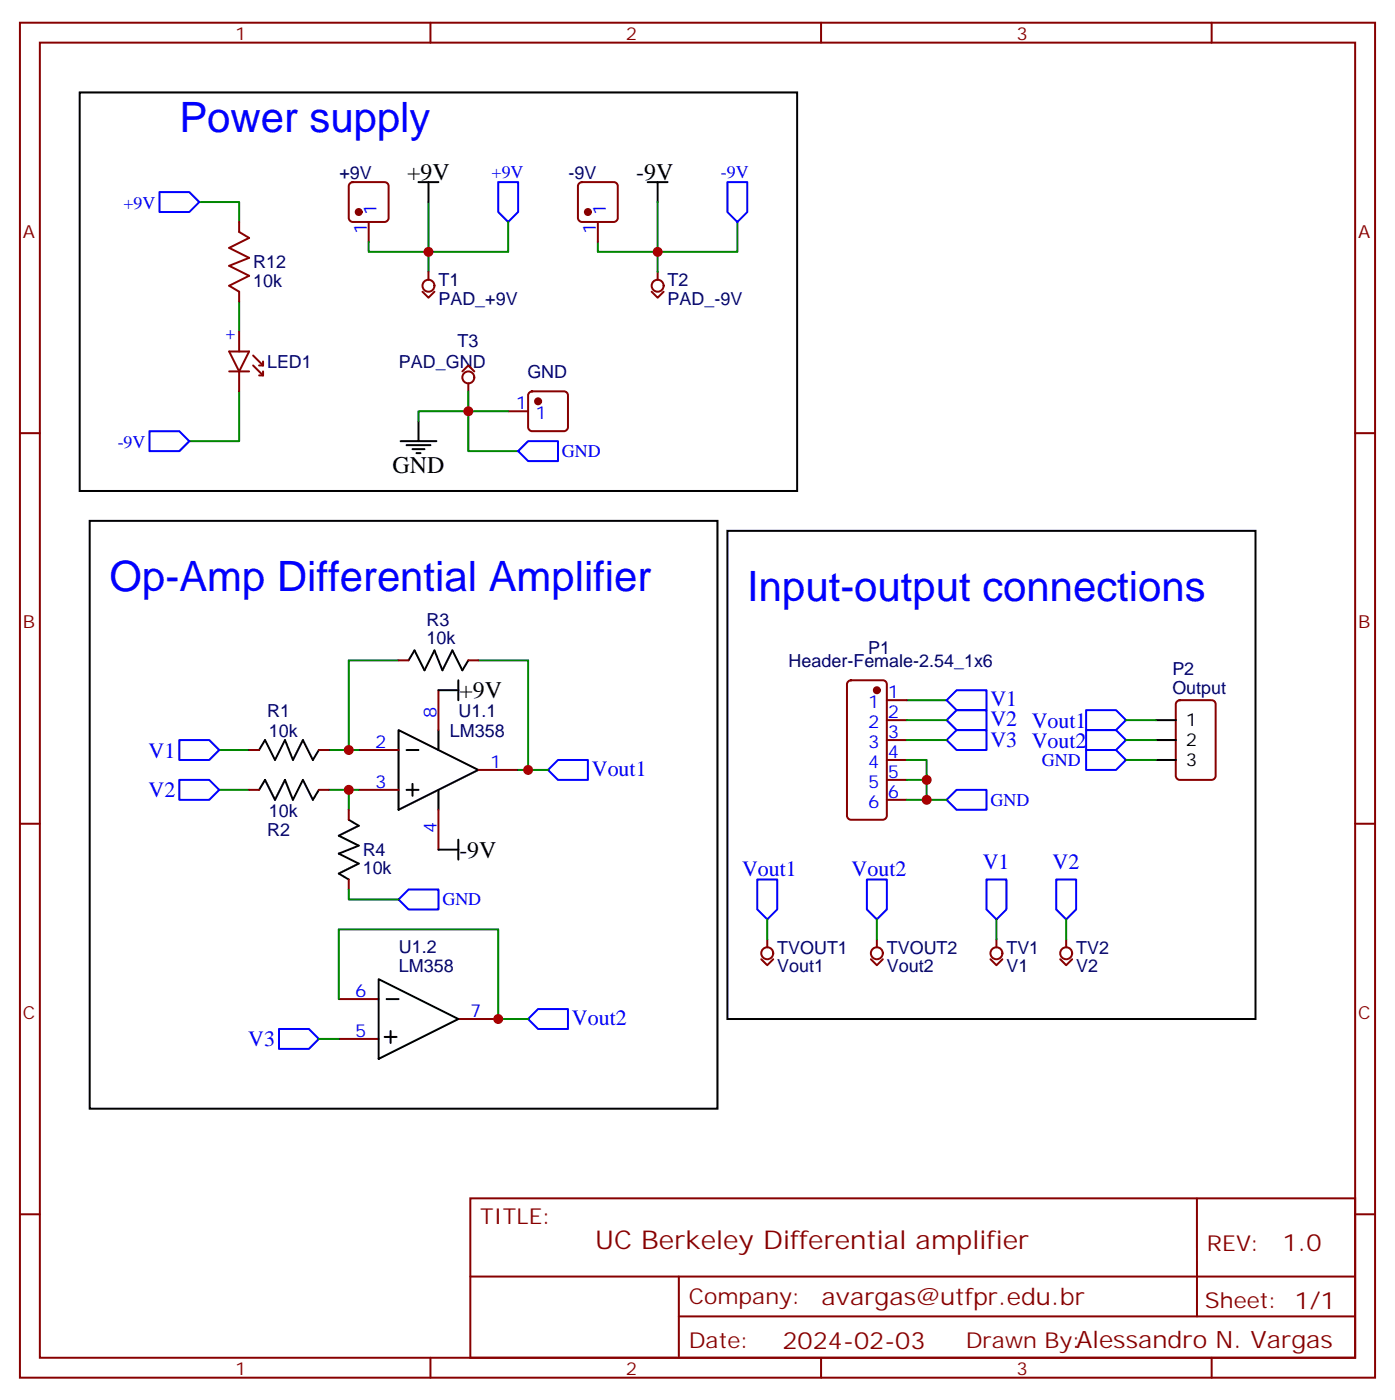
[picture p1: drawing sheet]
<svg xmlns="http://www.w3.org/2000/svg" width="247mm" height="248mm" viewBox="0 0 247 248" stroke-linecap="round" stroke-linejoin="round" font-family="sans-serif">
<g fill="none" stroke="#000" stroke-width=".35">
<path d="M14.1 16.4h127v70.5h-127zM74.1 32.2h3.5M75.8 32.2v3.6M114.7 32.2h3.5M116.4 32.2v3.6M70.9 78.1h6.4M72 78.8h4.2M73 79.5h2.1M74.1 74.6v3.5M15.9 92.2h111.1v104.1h-111.1zM73.7 80.2h.7M128.8 94h93.4v86.4h-93.4z"/>
<path d="M72.3 116.9l1.1-1.8 1.7 3.6 1.8-3.6 1.4 3.6 1.8-3.6 1.7 3.6 1.1-1.8M45.9 139.8l1-1.7 1.8 3.5 1.7-3.5 1.5 3.5 1.7-3.5 1.8 3.5 1-1.8M45.9 132.8l1-1.8 1.8 3.5 1.7-3.5 1.5 3.5 1.7-3.5 1.8 3.5 1-1.7M70.6 129.3l14.1 7-14.1 7.1zM72 132.8h2.1M72 139.8h2.1M73 138.8v2.1M77.6 129.3v3.5M77.6 139.8v3.6M77.6 122.2h3.5M81.1 120.4v3.6M204.6 127.5h3.5"/>
<path d="M204.6 131h3.5M204.6 134.5h3.5M61.7 145.1l1.8 1.1-3.5 1.8 3.5 1.7-3.5 1.4 3.5 1.8-3.5 1.8 1.7 1M77.6 150.4h3.5M81.1 148.7v3.5M67 173.4l14.1 7-14.1 7.1zM68.4 176.9h2.2M68.1 183.6h2.1M69.1 182.5v2.1"/>
</g>
<g fill="none" stroke="#00f" stroke-width=".35">
<path d="M28.2 34h5.3l1.8 1.8-1.8 1.7h-5.3zM88.2 32.2h3.5v5.3l-1.7 1.8-1.8-1.8zM128.8 32.2h3.5v5.3l-1.8 1.8-1.7-1.8zM26.5 76.3h5.2l1.8 1.8-1.8 1.8h-5.2zM91.7 79.9l1.8-1.8h5.3v3.5h-5.3zM31.7 138.1h5.3l1.8 1.7-1.8 1.8h-5.3zM31.7 131h5.3l1.8 1.8-1.8 1.7h-5.3zM97 136.3l1.8-1.8h5.3v3.6h-5.3zM167.6 124l1.7-1.8h5.3v3.5h-5.3zM167.6 127.5l1.7-1.8h5.3v3.6h-5.3zM167.6 131l1.7-1.7h5.3v3.5h-5.3zM192.3 125.7h5.3l1.7 1.8-1.7 1.8h-5.3z"/>
<path d="M192.3 129.3h5.3l1.7 1.7-1.7 1.8h-5.3zM192.3 132.8h5.3l1.7 1.7-1.7 1.8h-5.3zM72.3 157.5h5.3v3.5h-5.3l-1.7-1.8zM134.1 155.7h3.5v5.3l-1.8 1.8-1.7-1.8zM153.5 155.7h3.5v5.3l-1.8 1.8-1.7-1.8zM167.6 141.6l1.7-1.8h5.3v3.6h-5.3zM174.6 155.7h3.6v5.3l-1.8 1.8-1.8-1.8zM187 155.7h3.5v5.3l-1.8 1.8-1.7-1.8zM49.4 182.2h5.3l1.7 1.7-1.7 1.8h-5.3zM93.5 180.4l1.7-1.8h5.3v3.6h-5.3z"/>
</g>
<g fill="none" stroke="#870000" stroke-width=".35">
<path d="M3.5 4h239.9v239.9h-239.9zM7.1 7.5h232.8v232.9h-232.8zM76.2 4v3.5M145.3 4v3.5M214.5 4v3.5M42.3 39.3v1.8l1.8 1-3.5 1.8 3.5 1.7-3.5 1.5 3.5 1.7-3.5 1.8 1.7 1v1.8M62 32.5l.4-.3h5.7a.71 .71 0 0 1 .7 .7v5.7a.76 .76 0 0 1-.7 .7h-5.7a.76 .76 0 0 1-.7-.7v-5.7zM65.3 39.3v3.5M102.5 32.5l.5-.3h5.7a.71 .71 0 0 1 .7 .7v5.7a.76 .76 0 0 1-.7 .7h-5.7a.76 .76 0 0 1-.7-.7v-5.7zM105.8 39.3v3.5M42.3 58.7v3.5M74.8 51.6l1 1.1 1.1-1.1"/>
<path d="M75.8 48.1v1.4M115.4 51.6l1 1.1 1.1-1.1M116.4 48.1v1.4M3.5 76.7h3.6M40.6 62.2h3.5l-1.8 3.6zM40.6 65.8h3.5M42.3 65.8v3.5M44.8 64.7l1.8 1.8M44.8 62.9l1.8 1.8M45.9 66.5h.7M45.9 64.7h.7M46.6 64v.7"/>
<path d="M46.6 65.8v.7M81.8 65.8l1.1-1.1 1.1 1.1M82.9 67.9v1.4M90 72.8h3.5M93.7 69.5l.5-.2h5.6a.71 .71 0 0 1 .7 .7v5.6a.76 .76 0 0 1-.7 .7h-5.6a.76 .76 0 0 1-.7-.7v-5.6zM239.9 76.7h3.5M70.6 116.9h1.7M82.9 116.9h1.8M44.1 139.8h1.8M44.1 132.8h1.8M56.4 139.8h1.8M56.4 132.8h1.8"/>
<path d="M63.5 139.8h7.1M63.5 132.8h7.1M77.6 122.2v7.1M84.7 136.3h7M150.2 120.6l.4-.2h5.7a.71 .71 0 0 1 .7 .7v23.3a.76 .76 0 0 1-.7 .7h-5.7a.76 .76 0 0 1-.7-.7v-23.3zM157 124h3.5M157 127.5h3.5M157 131h3.5M157 134.5h3.5M157 138.1h3.5M208.4 124.2l.4-.2h5.7a.71 .71 0 0 1 .7 .7v12.7a.76 .76 0 0 1-.7 .7h-5.7a.76 .76 0 0 1-.7-.7v-12.7zM3.5 145.8h3.6"/>
<path d="M61.7 143.4v1.7M61.7 155.7v1.8M77.6 143.4v7M157 141.6h3.5M239.9 145.8h3.5M60 176.9h7M134.8 169.8l1 1.1 1.1-1.1M135.8 166.3v1.4M154.2 169.8l1 1.1 1.1-1.1M155.2 166.3v1.4M175.3 169.8l1.1 1.1 1-1.1M176.4 166.3v1.4"/>
<path d="M187.7 169.8l1 1.1 1.1-1.1M188.7 166.3v1.4M60 183.9h7M81.1 180.4h7.1M3.5 215h3.6M83.3 212.2h156.6v28.2h-156.6zM211.9 212.2v20.9M239.9 215h3.5M83.3 226h156.5M120.2 233.1h119.6M120.2 226v14.1M76.2 240.4v3.5"/>
<path d="M145.3 240.4v3.5M214.5 240.4v3.5"/>
<circle cx="75.8" cy="50.6" r="1.06"/>
<circle cx="116.4" cy="50.6" r="1.06"/>
<circle cx="82.9" cy="66.8" r="1.06"/>
<circle cx="135.8" cy="168.8" r="1.06"/>
<circle cx="155.2" cy="168.8" r="1.06"/>
<circle cx="176.4" cy="168.8" r="1.06"/>
<circle cx="188.7" cy="168.8" r="1.06"/>
</g>
<g fill="none" stroke="#008700" stroke-width=".35">
<path d="M35.3 35.8h7v3.5M75.8 35.8v12.3M90 39.3v5.3h-24.7v-1.8M116.4 35.8v12.3M130.5 39.3v5.3h-24.7v-1.8M42.3 53.4v5.3M42.3 69.3v8.8h-8.8M74.1 74.6v-1.8h8.8v7.1h8.8M82.9 69.3v3.5h7.1M70.6 116.9h-8.9v15.9M84.7 116.9h8.8v19.4h-1.8M38.8 139.8h5.3"/>
<path d="M38.8 132.8h5.3M58.2 139.8h5.3M58.2 132.8h5.3M61.7 139.8v3.6M93.5 136.3h3.5M160.5 138.1h3.5v3.5M160.5 134.5h3.5v3.6M160.5 124h7.1M160.5 127.5h7.1M160.5 131h7.1M199.3 127.5h5.3M199.3 131h5.3"/>
<path d="M199.3 134.5h5.3M61.7 157.5v1.7h8.9M160.5 141.6h7.1M60 176.9v-12.4h28.2v15.9h5.3M135.8 162.8v3.5M155.2 162.8v3.5M176.4 162.8v3.5M188.7 162.8v3.5M56.4 183.9h3.6"/>
</g>
<g fill="#870000" stroke="#870000" stroke-width=".35">
<circle cx="155.2" cy="122.2" r=".53"/>
<circle cx="104.1" cy="37.5" r=".53"/>
<circle cx="63.5" cy="37.5" r=".53"/>
<circle cx="95.2" cy="71" r=".53"/>
</g>
<g fill="#c00">
<circle cx="61.7" cy="139.8" r=".88"/>
<circle cx="61.7" cy="132.8" r=".88"/>
<circle cx="93.5" cy="136.3" r=".88"/>
<circle cx="116.4" cy="44.6" r=".88"/>
<circle cx="75.8" cy="44.6" r=".88"/>
<circle cx="82.9" cy="72.8" r=".88"/>
<circle cx="88.2" cy="180.4" r=".88"/>
<circle cx="164" cy="141.6" r=".88"/>
<circle cx="164" cy="138.1" r=".88"/>
</g>
<g font-size="7.4" fill="#00f">
<text x="31.7" y="23.4">Power supply</text>
<text x="19.4" y="104.6">Op-Amp Differential Amplifier</text>
<text x="132.3" y="106.3">Input-output connections</text>
</g>
<text font-size="4.6" fill="#800" x="105.3" y="221.2">UC Berkeley Differential amplifier</text>
<g font-size="4.2">
<text x="72.1" y="31.9">+9V</text>
<text x="112.6" y="31.9">-9V</text>
<text x="69.5" y="83.7">GND</text>
<text x="81.3" y="123.6">+9V</text>
<text x="81.3" y="151.8">-9V</text>
</g>
<g font-size="4.2" fill="#800">
<text x="227.1" y="221.4">1.0</text>
<text x="145.4" y="231">avargas@utfpr.edu.br</text>
<text x="138.5" y="238.8">2024-02-03</text>
</g>
<g font-size="3.9" fill="#00f">
<text x="175.3" y="125.1">V1</text>
<text x="175.3" y="128.6">V2 Vout1</text>
<text x="26.3" y="134.1">V1</text>
<text x="104.8" y="137.4">Vout1</text>
<text x="175.3" y="132.3">V3 Vout2</text>
<text x="26.3" y="141.2">V2</text>
<text x="131.4" y="155.2">Vout1</text>
<text x="150.8" y="155.2">Vout2</text>
<text x="174" y="153.9">V1</text>
<text x="186.3" y="153.9">V2</text>
<text x="43.9" y="185.3">V3</text>
<text x="101.2" y="181.5">Vout2</text>
</g>
<g font-size="3.9" fill="#800">
<text x="85" y="216.7">TITLE:</text>
<text x="213.6" y="221.4">REV:</text>
<text x="121.9" y="230.9">Company:</text>
<text x="213.3" y="231.6">Sheet: 1/1</text>
<text x="121.9" y="238.6">Date:</text>
<text x="171" y="238.7">Drawn By:Alessandro N. Vargas</text>
</g>
<g font-size="3.2" fill="#800">
<text x="41.6" y="7">1</text>
<text x="110.8" y="7">2</text>
<text x="179.9" y="7">3</text>
<text x="4.1" y="42.1">A</text>
<text x="240.4" y="42.1">A</text>
<text x="4.1" y="111.3">B</text>
<text x="240.4" y="111.3">B</text>
<text x="4.1" y="180.4">C</text>
<text x="240.4" y="180.4">C</text>
<text x="41.6" y="243.4">1</text>
<text x="110.8" y="243.4">2</text>
<text x="179.9" y="243.4">3</text>
</g>
<g font-size="3.2" fill="#000080">
<text x="60.1" y="31.6">+9V</text>
<text x="100.7" y="31.6">-9V</text>
<text x="44.8" y="47.5">R12</text>
<text x="44.8" y="50.8">10k</text>
<text x="77.6" y="54">PAD_+9V</text>
<text x="77.6" y="50.7">T1</text>
<text x="118.2" y="54">PAD_-9V</text>
<text x="118.2" y="50.7">T2</text>
<text x="47.3" y="65.1">LED1</text>
<text x="70.6" y="65.1">PAD_GND</text>
<text x="81" y="61.4">T3</text>
<text x="93.4" y="66.9">GND</text>
<text x="75.5" y="110.8">R3</text>
<text x="75.5" y="114.1">10k</text>
<text x="139.6" y="118">Header-Female-2.54_1x6</text>
<text x="153.7" y="115.9">P1</text>
<text x="207.5" y="119.6">P2</text>
<text x="207.5" y="122.9">Output</text>
<text x="47.3" y="126.9">R1</text>
<text x="47.6" y="130.5">10k</text>
<text x="79.6" y="130.5">LM358</text>
<text x="81.2" y="126.9">U1.1</text>
<text x="47.3" y="148.1">R2</text>
<text x="47.6" y="144.6">10k</text>
<text x="64.2" y="154.8">10k</text>
<text x="64.2" y="151.5">R4</text>
<text x="70.6" y="172.1">LM358</text>
<text x="70.6" y="168.8">U1.2</text>
<text x="137.6" y="172.2">Vout1</text>
<text x="137.6" y="168.8">TVOUT1</text>
<text x="157" y="172.2">Vout2</text>
<text x="157" y="168.8">TVOUT2</text>
<text x="178.2" y="172.2">V1</text>
<text x="178.2" y="168.8">TV1</text>
<text x="190.5" y="172.2">V2</text>
<text x="190.5" y="168.8">TV2</text>
</g>
<g font-size="3.2" fill="#00f">
<text x="87" y="31.6">+9V</text>
<text x="127.6" y="31.6">-9V</text>
<text x="21.9" y="37">+9V</text>
<text x="64.9" y="41.5" transform="rotate(-90 64.9 41.5)">1</text>
<text x="66.7" y="38" transform="rotate(-90 66.7 38)">1</text>
<text x="105.5" y="41.5" transform="rotate(-90 105.5 41.5)">1</text>
<text x="107.2" y="38" transform="rotate(-90 107.2 38)">1</text>
<text x="41.6" y="60.6" transform="rotate(-90 41.6 60.6)">+</text>
<text x="91.3" y="72.5">1</text>
<text x="94.8" y="74.2">1</text>
<text x="20.8" y="79.3">-9V</text>
<text x="99.5" y="80.9">GND</text>
<text x="153.7" y="125.4">1</text>
<text x="157.2" y="123.6">1</text>
<text x="77.3" y="127.1" transform="rotate(-90 77.3 127.1)">8</text>
<text x="153.7" y="128.9">2</text>
<text x="157.2" y="127.1">2</text>
<text x="157.2" y="130.7">3</text>
<text x="66.4" y="132.4">2</text>
<text x="86.8" y="136">1</text>
<text x="153.7" y="132.4">3</text>
<text x="153.7" y="136">4</text>
<text x="157.2" y="134.2">4</text>
<text x="157.2" y="137.7">5</text>
<text x="184.4" y="135.6">GND</text>
<text x="66.4" y="139.5">3</text>
<text x="153.7" y="139.5">5</text>
<text x="153.7" y="143">6</text>
<text x="157.2" y="141.3">6</text>
<text x="175.3" y="142.7">GND</text>
<text x="77.3" y="147.5" transform="rotate(-90 77.3 147.5)">4</text>
<text x="78.3" y="160.3">GND</text>
<text x="62.9" y="176.5">6</text>
<text x="62.9" y="183.6">5</text>
<text x="83.3" y="180.1">7</text>
</g>
<g font-size="3.2">
<text x="209.9" y="128.6">1</text>
<text x="209.9" y="132.1">2</text>
<text x="209.9" y="135.6">3</text>
</g>
</svg>
